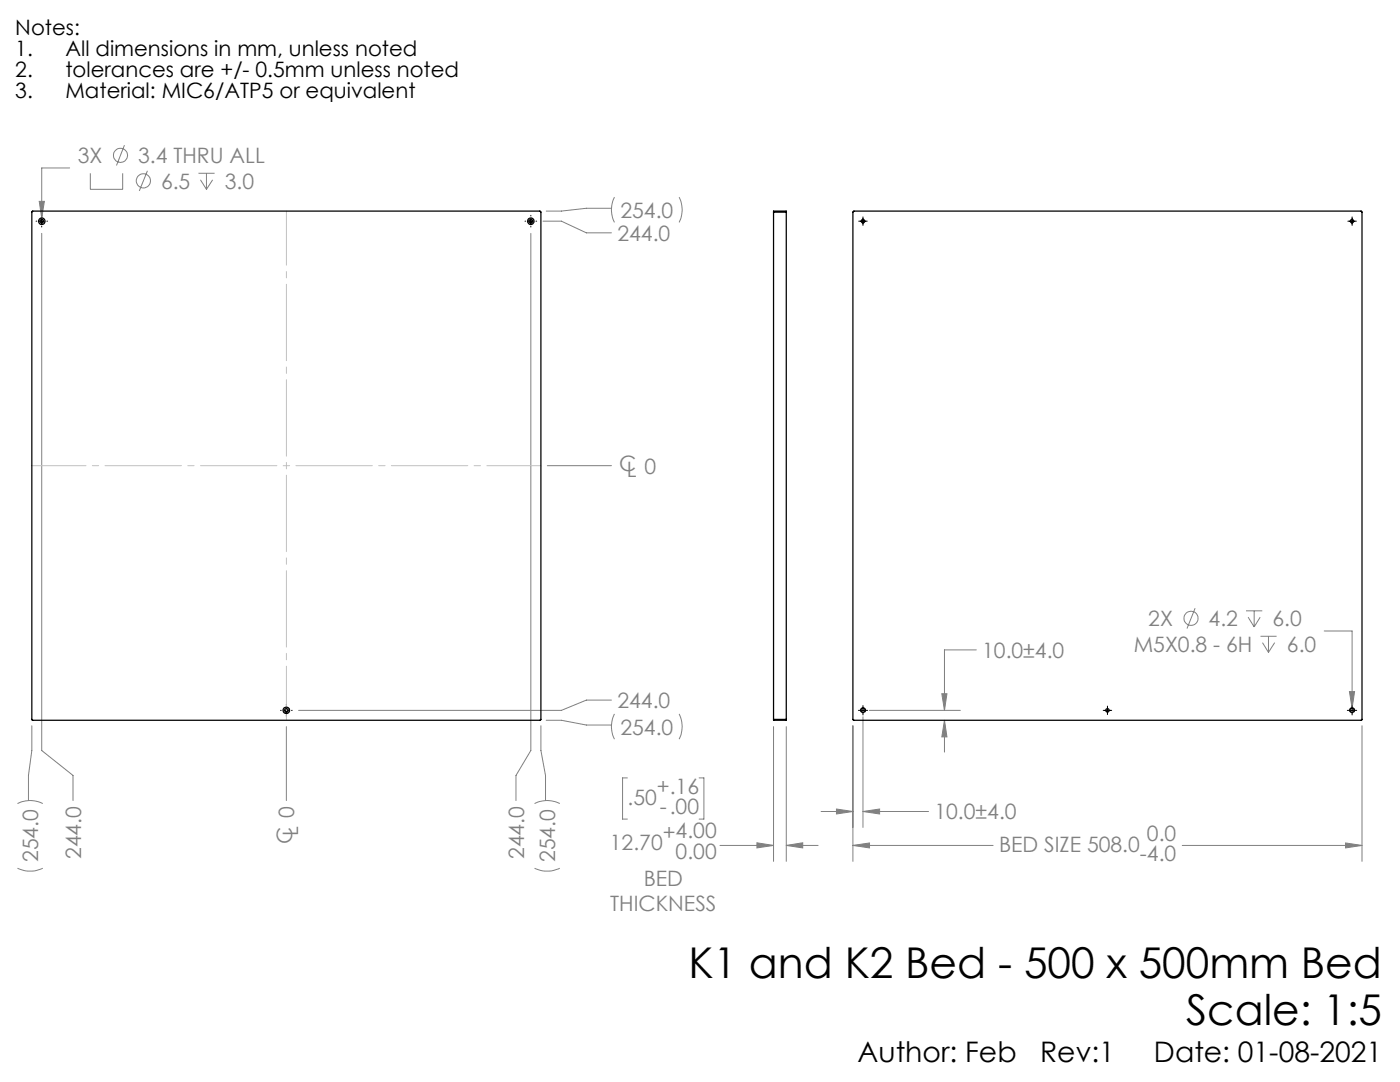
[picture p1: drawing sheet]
<svg xmlns="http://www.w3.org/2000/svg" width="279mm" height="216mm" viewBox="0 0 279 216" stroke-linecap="round" stroke-linejoin="round" font-family="sans-serif">
<g fill="none" stroke="#808080" stroke-width=".2">
<path d="M13.9 33.5h-5.6v10M18 34.6v3.2h6.5v-3.2M24.8 29l-1.6 4M29.4 34.1l-1.6 4M39.6 34.6h3.2M40 35.9l1.2 1.9M41.2 34.6v3.2M42.4 35.9l-1.2 1.9M122.6 39.3a5.6 5.6 0 0 0 0 5.1M135.5 39.3a5.6 5.6 0 0 1 0 5.1M7.8 40.2h1.1l-.6 3.3zM8.3 46.6v103.2l6.3 4.9v5"/>
<path d="M105.9 46.6v103.2l-2.9 4.9v5M108.4 44.1h3.6l5 2.4h5M122 41.6h-5l-5 .5h-3M109.2 92.9h12.8M122 139.7h-5l-5 2h-52.4M188 138.4h1l-.5 3.3zM194.8 129.7h-6.3v12M238.5 121.4l-1.6 4M248.7 121.9h3.2M249.1 123.2l1.2 1.9M250.3 121.9v3.2M251.5 123.2l-1.2 1.9"/>
<path d="M251.6 127h3.2M252 128.2l1.2 2M253.2 127v3.2M254.4 128.2l-1.2 2M264.3 125.9h5.5v15.4M269.3 138h1l-.5 3.3zM6.3 144.8v5l-.6 4.9v5M57.1 145v14.7M107.9 144.8v5l1 4.9v5M109 143.7h3l5 1h5M122.6 142.5a5.6 5.6 0 0 0 0 5M125.2 155.2h-1v8.2h1"/>
<path d="M135.5 142.5a5.6 5.6 0 0 1 0 5M139.5 155.2h1v8.2h-1M154.4 145v26.9M156.9 145v26.9M170.2 144.8v27.1M172.2 143v22.1M173.5 141.7h18.2M188.5 143.7l.5 3.3h-1zM188.5 143.7v6.4M271.8 144.8v27.1M3.5 173.2a5.9 5.9 0 0 0 5 0M3.5 160.3a5.6 5.6 0 0 1 5 0"/>
<path d="M106.7 173.2a5.9 5.9 0 0 0 5 0M106.7 160.3a5.6 5.6 0 0 1 5 0M143.7 168.7h10.7M151.1 168.2l3.3 .5-3.3 .5zM156.9 168.7l3.3-.5v1zM156.9 168.7h6.4M163.9 161.9h6.3M166.9 161.4l3.3 .5-3.3 .5zM170.2 168.7l3.3-.5v1zM170.2 168.7h28M172.2 161.9l3.3-.5v1zM172.2 161.9h13.1"/>
<path d="M235.9 168.7h35.9M268.5 168.2l3.3 .5-3.3 .5z"/>
<circle cx="24" cy="31" r="1.42"/>
<circle cx="28.6" cy="36.1" r="1.42"/>
<circle cx="237.7" cy="123.4" r="1.41"/>
</g>
<path d="M172.2 141.2a.5 .5 0 0 1 .5 .7 .5 .5 0 0 1-.9 .1 .5 .5 0 0 1 .3-.8h.1M269.8 141.2a.5 .5 0 0 1 .5 .7 .5 .5 0 0 1-.9 .1 .5 .5 0 0 1 .3-.8h.1" fill="none" stroke="#000" stroke-width=".2" stroke-dasharray="1.3 .6" stroke-linecap="butt"/>
<g fill="none" stroke="#000" stroke-width=".2">
<path d="M7.2 44.1h.1M7.8 44.1h1.1M8.3 43v.1M8.3 43.6v1.1M8.3 45.2v.1M9.3 44.1h.2M104.8 44.1h.1M105.4 44.1h1M105.9 43v.1M105.9 43.6v1.1M105.9 45.2v.1M107 44.1h.1"/>
<path d="M171.4 44.1h1.7M172.2 43.3v1.7M269 44.1h1.7M269.8 43.3v1.7M56 141.7h.1M56.6 141.7h1M57.1 140.6v.1M57.1 141.2v1M57.1 142.8v.1M58.2 141.7h.1M171.3 141.7h1.8M172.2 140.8v1.9"/>
<path d="M220.2 141.7h1.7M221 140.9v1.7M268.9 141.7h1.9M269.8 140.8v1.9"/>
</g>
<path d="M57.2 42.1v101.6M108 92.9h-101.6" fill="none" stroke="#c0c0c0" stroke-width=".2" stroke-dasharray="15.2 1.3 1.3 1.3" stroke-dashoffset="4.4"/>
<path d="M7.8 40.2l.5 3.3 .6-3.3zM151.1 168.2l3.3 .5-3.3 .5zM156.9 168.7l3.3-.5v1zM269.3 138l.5 3.3 .5-3.3zM170.2 168.7l3.3-.5v1zM268.5 168.2l3.3 .5-3.3 .5zM172.2 161.9l3.3-.5v1zM166.9 161.4l3.3 .5-3.3 .5zM188.5 143.7l.5 3.3h-1zM188 138.4h1l-.5 3.3z" fill="#808080"/>
<g fill="none" stroke="#000" stroke-width=".25">
<path d="M6.4 42.2h101.4l.1 .1v101.4h-101.5zM154.4 42.3v-.2h2.5v.2M154.4 42.3v101.2M154.4 42.3h2.5M156.9 42.3v101.2M170.3 42.2l.1-.1 101.3 .1 .1 101.5h-101.5zM154.4 143.5v.2h2.5v-.2M154.4 143.5h2.5"/>
<circle cx="8.3" cy="44.2" r=".65"/>
<circle cx="8.3" cy="44.1" r=".34"/>
<circle cx="105.9" cy="44.1" r=".66"/>
<circle cx="105.9" cy="44.1" r=".35"/>
<circle cx="172.2" cy="44.1" r=".35"/>
<circle cx="269.8" cy="44.1" r=".34"/>
<circle cx="57.1" cy="141.7" r=".66"/>
<circle cx="57.2" cy="141.7" r=".34"/>
<circle cx="172.2" cy="141.7" r=".41"/>
<circle cx="221" cy="141.7" r=".34"/>
<circle cx="269.8" cy="141.7" r=".41"/>
</g>
<g font-size="8.5">
<text x="137.4" y="195.1">K1 and K2 Bed - 500 x 500mm Bed</text>
<text x="236.7" y="204.6">Scale: 1:5</text>
</g>
<g font-size="5.6">
<text x="171.2" y="211.9">Author: Feb</text>
<text x="207.6" y="211.9">Rev:1</text>
<text x="230.3" y="211.9">Date: 01-08-2021</text>
</g>
<g font-size="4.2">
<text x="3.1" y="7">Notes:</text>
<text x="3.1" y="11.2">1.</text>
<text x="13.1" y="11.2">All dimensions in mm, unless noted</text>
<text x="3.1" y="15.4">2.</text>
<text x="13.1" y="15.4">tolerances are +/- 0.5mm unless noted</text>
<text x="3.1" y="19.6">3.</text>
<text x="13.1" y="19.6">Material: MIC6/ATP5 or equivalent</text>
</g>
<g font-size="4.2" fill="#808080">
<text x="15.5" y="32.5">3X</text>
<text x="27.6" y="32.5">3.4 THRU ALL</text>
<text x="32.1" y="37.6">6.5</text>
<text x="44.9" y="37.6">3.0</text>
<text x="123.8" y="43.4">254.0</text>
<text x="123.2" y="48.1">244.0</text>
<text x="123.6" y="94">C</text>
<text x="125.1" y="95.2">L 0</text>
<text x="229.2" y="124.9">2X</text>
<text x="241.2" y="124.9">4.2</text>
<text x="254" y="124.9">6.0</text>
<text x="196" y="131.3">10.0±4.0</text>
<text x="226.3" y="130">M5X0.8 - 6H</text>
<text x="256.8" y="130">6.0</text>
<text x="123.2" y="141.3">244.0</text>
<text x="123.8" y="146.6">254.0</text>
<text x="125.2" y="160.7">.50</text>
<text x="131.1" y="158.4">+.16</text>
<text x="59.5" y="166.8" transform="rotate(-90 59.5 166.8)">L 0</text>
<text x="131.7" y="162.5">-.00</text>
<text x="132.3" y="167.7">+4.00</text>
<text x="186.5" y="163.5">10.0±4.0</text>
<text x="228.9" y="167.8">0.0</text>
<text x="7.6" y="172" transform="rotate(-90 7.6 172)">254.0</text>
<text x="16.2" y="171.4" transform="rotate(-90 16.2 171.4)">244.0</text>
<text x="58.3" y="168.3" transform="rotate(-90 58.3 168.3)">C</text>
<text x="104.6" y="171.4" transform="rotate(-90 104.6 171.4)">244.0</text>
<text x="110.8" y="172" transform="rotate(-90 110.8 172)">254.0</text>
<text x="121.7" y="169.6">12.70</text>
<text x="134.8" y="171.4">0.00</text>
<text x="199.4" y="170">BED SIZE 508.0</text>
<text x="227.5" y="171.9">-4.0</text>
<text x="128.5" y="176.8">BED</text>
<text x="121.8" y="181.9">THICKNESS</text>
</g>
</svg>
